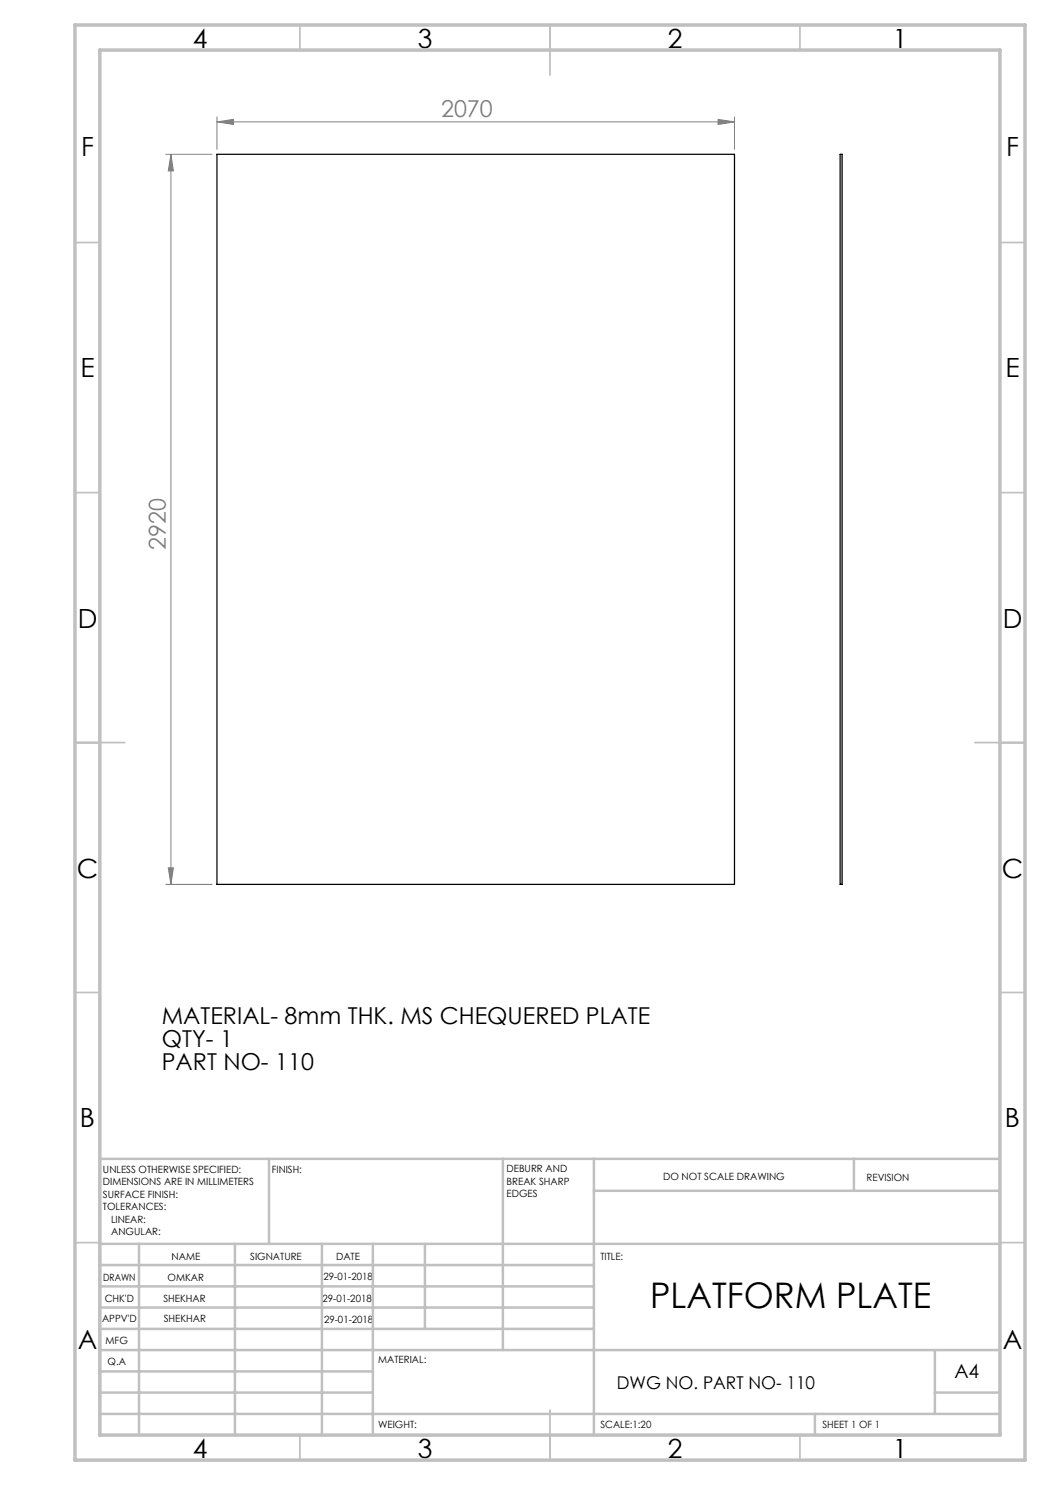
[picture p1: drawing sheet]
<svg xmlns="http://www.w3.org/2000/svg" width="210mm" height="297mm" viewBox="0 0 210 297" stroke-linecap="round" stroke-linejoin="round" font-family="sans-serif">
<path d="M33.2 30.9h9.2M34.2 30.9v146M34.2 30.9l.5 3.3h-1zM43.4 24.4l3.3-.5v1zM43.4 23.4v6.5M43.4 24.4h103.5M143.6 23.9l3.3 .5-3.3 .5zM146.9 23.4v6.5M33.2 176.9h9.2M33.7 173.6h1l-.5 3.3z" fill="none" stroke="#808080" stroke-width=".2"/>
<g fill="none" stroke="#c0c0c0" stroke-width=".35">
<path d="M60 5v5M110 5v10M160 5v5M15 48.5h5M200 48.5h5M15 98.5h5M200 98.5h5M15 148.5h10M195 148.5h10M15 198.5h5M200 198.5h5M15 248.5h5"/>
<path d="M200 248.5h5M60 287v5M110 282v10M160 287v5"/>
</g>
<g fill="none" stroke="#c0c0c0" stroke-width=".5">
<path d="M53.8 231.8v17M100.6 231.8v38.2M118.8 231.8v55.2M118.8 238.2h81.2M170.8 231.8v6.4M200 231.8h-180v55.2M20 248.8h180M20 257.3h98.8M20 253h98.8M27.8 248.8v38.2M47 248.8v38.2M64.4 248.8v38.2"/>
<path d="M74.6 248.8v38.2M85 248.8v17M20 265.8h98.8M20 261.5h98.8M20 278.5h54.6M20 274.3h54.6M20 270h180M187 278.5h13M187 270v12.8M20 282.8h180M163 282.8v4.2"/>
</g>
<path d="M15 5h190v287h-190zM20 10h180v277h-180z" fill="none" stroke="#c0c0c0" stroke-width=".7"/>
<g fill="#808080">
<path d="M143.6 23.9l3.3 .5-3.3 .5zM43.4 24.4l3.3-.5v1z"/>
<path d="M34.2 30.9l.5 3.3h-1zM33.7 173.6h1l-.5 3.3z"/>
</g>
<path d="M43.4 30.9h103.5v146h-103.5zM168 30.9h.4v146h-.4z" fill="none" stroke="#000" stroke-width=".25"/>
<text font-size="7.1" x="130" y="261.5">PLATFORM PLATE</text>
<g font-size="5.3">
<text x="38.5" y="9.5">4</text>
<text x="83.5" y="9.5">3</text>
<text x="133.6" y="9.5">2</text>
<text x="178.6" y="9.5">1</text>
<text x="16.2" y="31.3">F</text>
<text x="201.2" y="31.3">F</text>
<text x="16.1" y="75.5">E</text>
<text x="201.1" y="75.5">E</text>
<text x="15.5" y="125.5">D</text>
<text x="200.5" y="125.5">D</text>
<text x="15.4" y="175.5">C</text>
<text x="200.4" y="175.5">C</text>
<text x="16" y="225.5">B</text>
<text x="201" y="225.5">B</text>
<text x="15.5" y="269.8">A</text>
<text x="200.5" y="269.8">A</text>
<text x="38.5" y="291.5">4</text>
<text x="83.5" y="291.5">3</text>
<text x="133.6" y="291.5">2</text>
<text x="178.6" y="291.5">1</text>
</g>
<g font-size="4.7" fill="#808080">
<text x="88.2" y="23.3">2070</text>
<text x="33.2" y="109.9" transform="rotate(-90 33.2 109.9)">2920</text>
</g>
<g font-size="4.7">
<text x="32.4" y="204.9">MATERIAL- 8mm THK. MS CHEQUERED PLATE</text>
<text x="32.4" y="209.4">QTY- 1</text>
<text x="32.4" y="214">PART NO- 110</text>
</g>
<text font-size="3.9" x="190.9" y="275.5">A4</text>
<text font-size="3.5" x="123.4" y="277.9">DWG NO. PART NO- 110</text>
<g font-size="2">
<text x="20.6" y="234.6">UNLESS OTHERWISE SPECIFIED:</text>
<text x="20.6" y="237.1">DIMENSIONS ARE IN MILLIMETERS</text>
<text x="20.6" y="239.6">SURFACE FINISH:</text>
<text x="54.4" y="234.6">FINISH:</text>
<text x="101.3" y="234.5">DEBURR AND</text>
<text x="101.3" y="237">BREAK SHARP</text>
<text x="101.3" y="239.5">EDGES</text>
<text x="132.6" y="236">DO NOT SCALE DRAWING</text>
<text x="173.3" y="236.2">REVISION</text>
<text x="20.6" y="242.1">TOLERANCES:</text>
<text x="22.2" y="244.6">LINEAR:</text>
<text x="22.2" y="247.1">ANGULAR:</text>
<text x="34.3" y="252">NAME</text>
<text x="50" y="251.9">SIGNATURE</text>
<text x="67.2" y="251.9">DATE</text>
<text x="120.1" y="251.9">TITLE:</text>
<text x="20.6" y="256.1">DRAWN</text>
<text x="33.5" y="256.1">OMKAR</text>
<text x="64.7" y="255.9">29-01-2018</text>
<text x="20.9" y="260.3">CHK'D</text>
<text x="32.7" y="260.3">SHEKHAR</text>
<text x="64.5" y="260.3">29-01-2018</text>
<text x="20.4" y="264.4">APPV'D</text>
<text x="21.1" y="268.8">MFG</text>
<text x="32.8" y="264.4">SHEKHAR</text>
<text x="64.8" y="264.6">29-01-2018</text>
<text x="21.5" y="273">Q.A</text>
<text x="75.6" y="272.5">MATERIAL:</text>
<text x="75.6" y="285.5">WEIGHT:</text>
<text x="120.1" y="285.6">SCALE:1:20</text>
<text x="164.5" y="285.6">SHEET 1 OF 1</text>
</g>
</svg>
